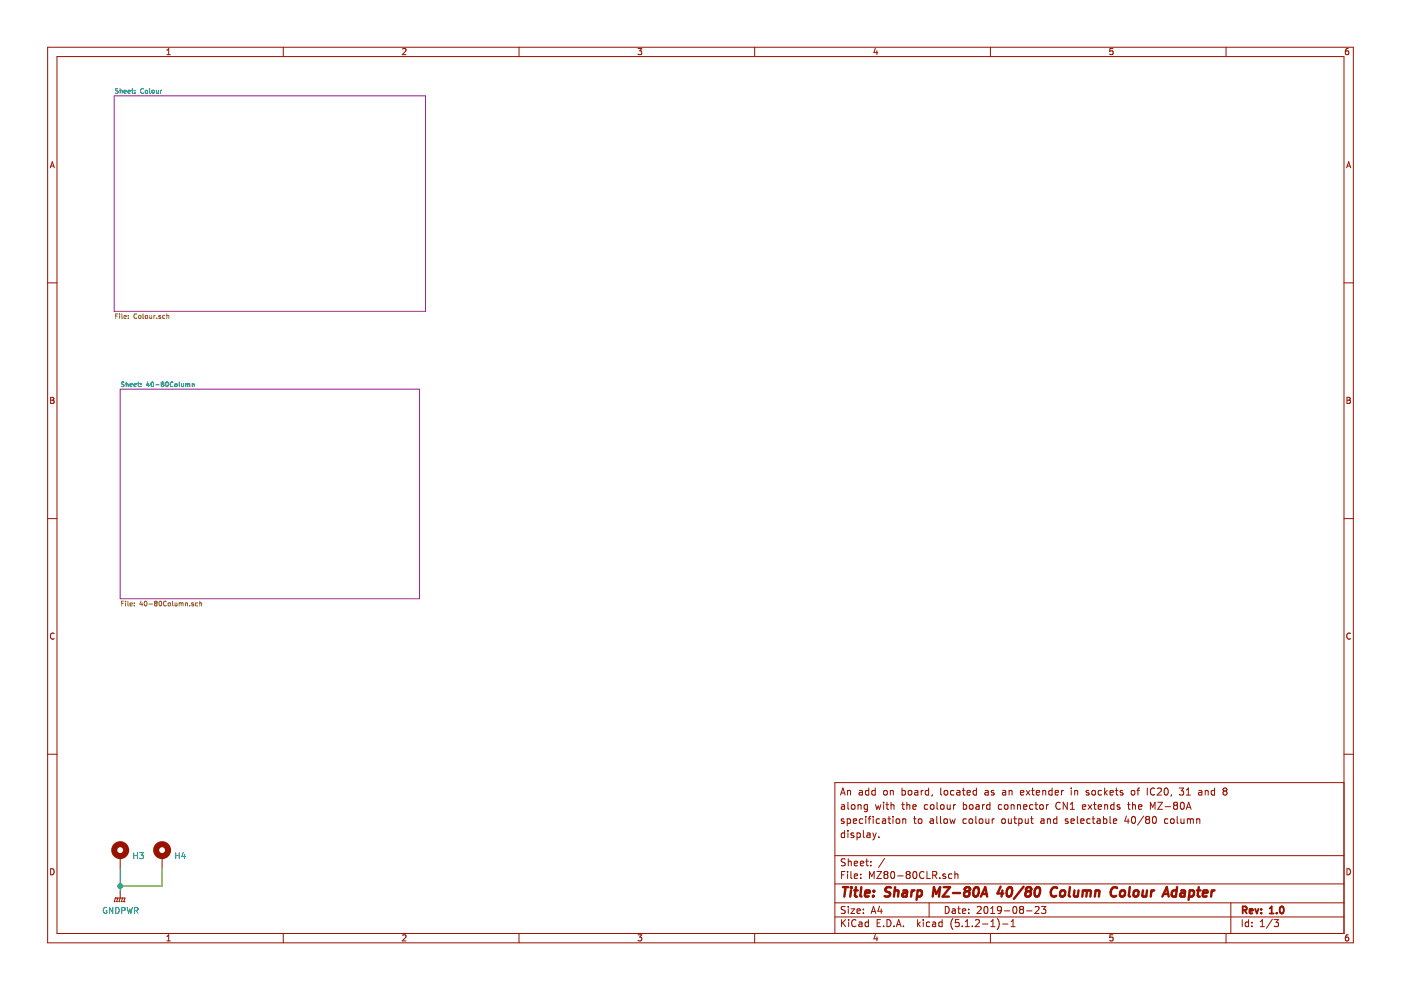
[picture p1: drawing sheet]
EESchema Schematic File Version 4
LIBS:MZ80-80CLR-cache
EELAYER 29 0
EELAYER END
$Descr A4 11693 8268
encoding utf-8
Sheet 1 3
Title "Sharp MZ-80A 40/80 Column Colour Adapter"
Date "2019-08-23"
Rev "1.0"
Comp ""
Comment1 "display."
Comment2 "specification to allow colour output and selectable 40/80 column"
Comment3 "along with the colour board connector CN1 extends the MZ-80A"
Comment4 "An add on board, located as an extender in sockets of IC20, 31 and 8"
$EndDescr
$Sheet
S 950  800  2600 1800
U 689FAE6F
F0 "Colour" 39
F1 "Colour.sch" 39
$EndSheet
$Sheet
S 1000 3250 2500 1750
U 68A807E5
F0 "40-80Column" 39
F1 "40-80Column.sch" 39
$EndSheet
$Comp
L Mechanical:MountingHole_Pad H3
U 1 1
P 1000 7150
F 0 "H3" H 1100 7153 50  0000 L CNN
F 1 "MountingHole_Pad" H 1100 7108 50  0001 L CNN
F 2 "MountingHole:MountingHole_2.7mm_M2.5_ISO7380" H 1000 7150 50  0001 C CNN
F 3 "~" H 1000 7150 50  0001 C CNN
	1    1000 7150
	1    0    0    -1  
$EndComp
$Comp
L Mechanical:MountingHole_Pad H4
U 1 1
P 1350 7150
F 0 "H4" H 1450 7153 50  0000 L CNN
F 1 "MountingHole_Pad" H 1450 7108 50  0001 L CNN
F 2 "MountingHole:MountingHole_2.7mm_M2.5_ISO7380" H 1350 7150 50  0001 C CNN
F 3 "~" H 1350 7150 50  0001 C CNN
	1    1350 7150
	1    0    0    -1  
$EndComp
$Comp
L power:GNDPWR #PWR01
U 1 1
P 1000 7450
F 0 "#PWR01" H 1000 7250 50  0001 C CNN
F 1 "GNDPWR" H 1004 7296 50  0000 C CNN
F 2 "" H 1000 7400 50  0001 C CNN
F 3 "" H 1000 7400 50  0001 C CNN
	1    1000 7450
	1    0    0    -1  
$EndComp
Wire Wire Line
	1350 7400 1350 7250
Wire Wire Line
	1000 7250 1000 7400
Wire Wire Line
	1000 7400 1350 7400
Wire Wire Line
	1000 7400 1000 7450
Connection ~ 1000 7400
$EndSCHEMATC
